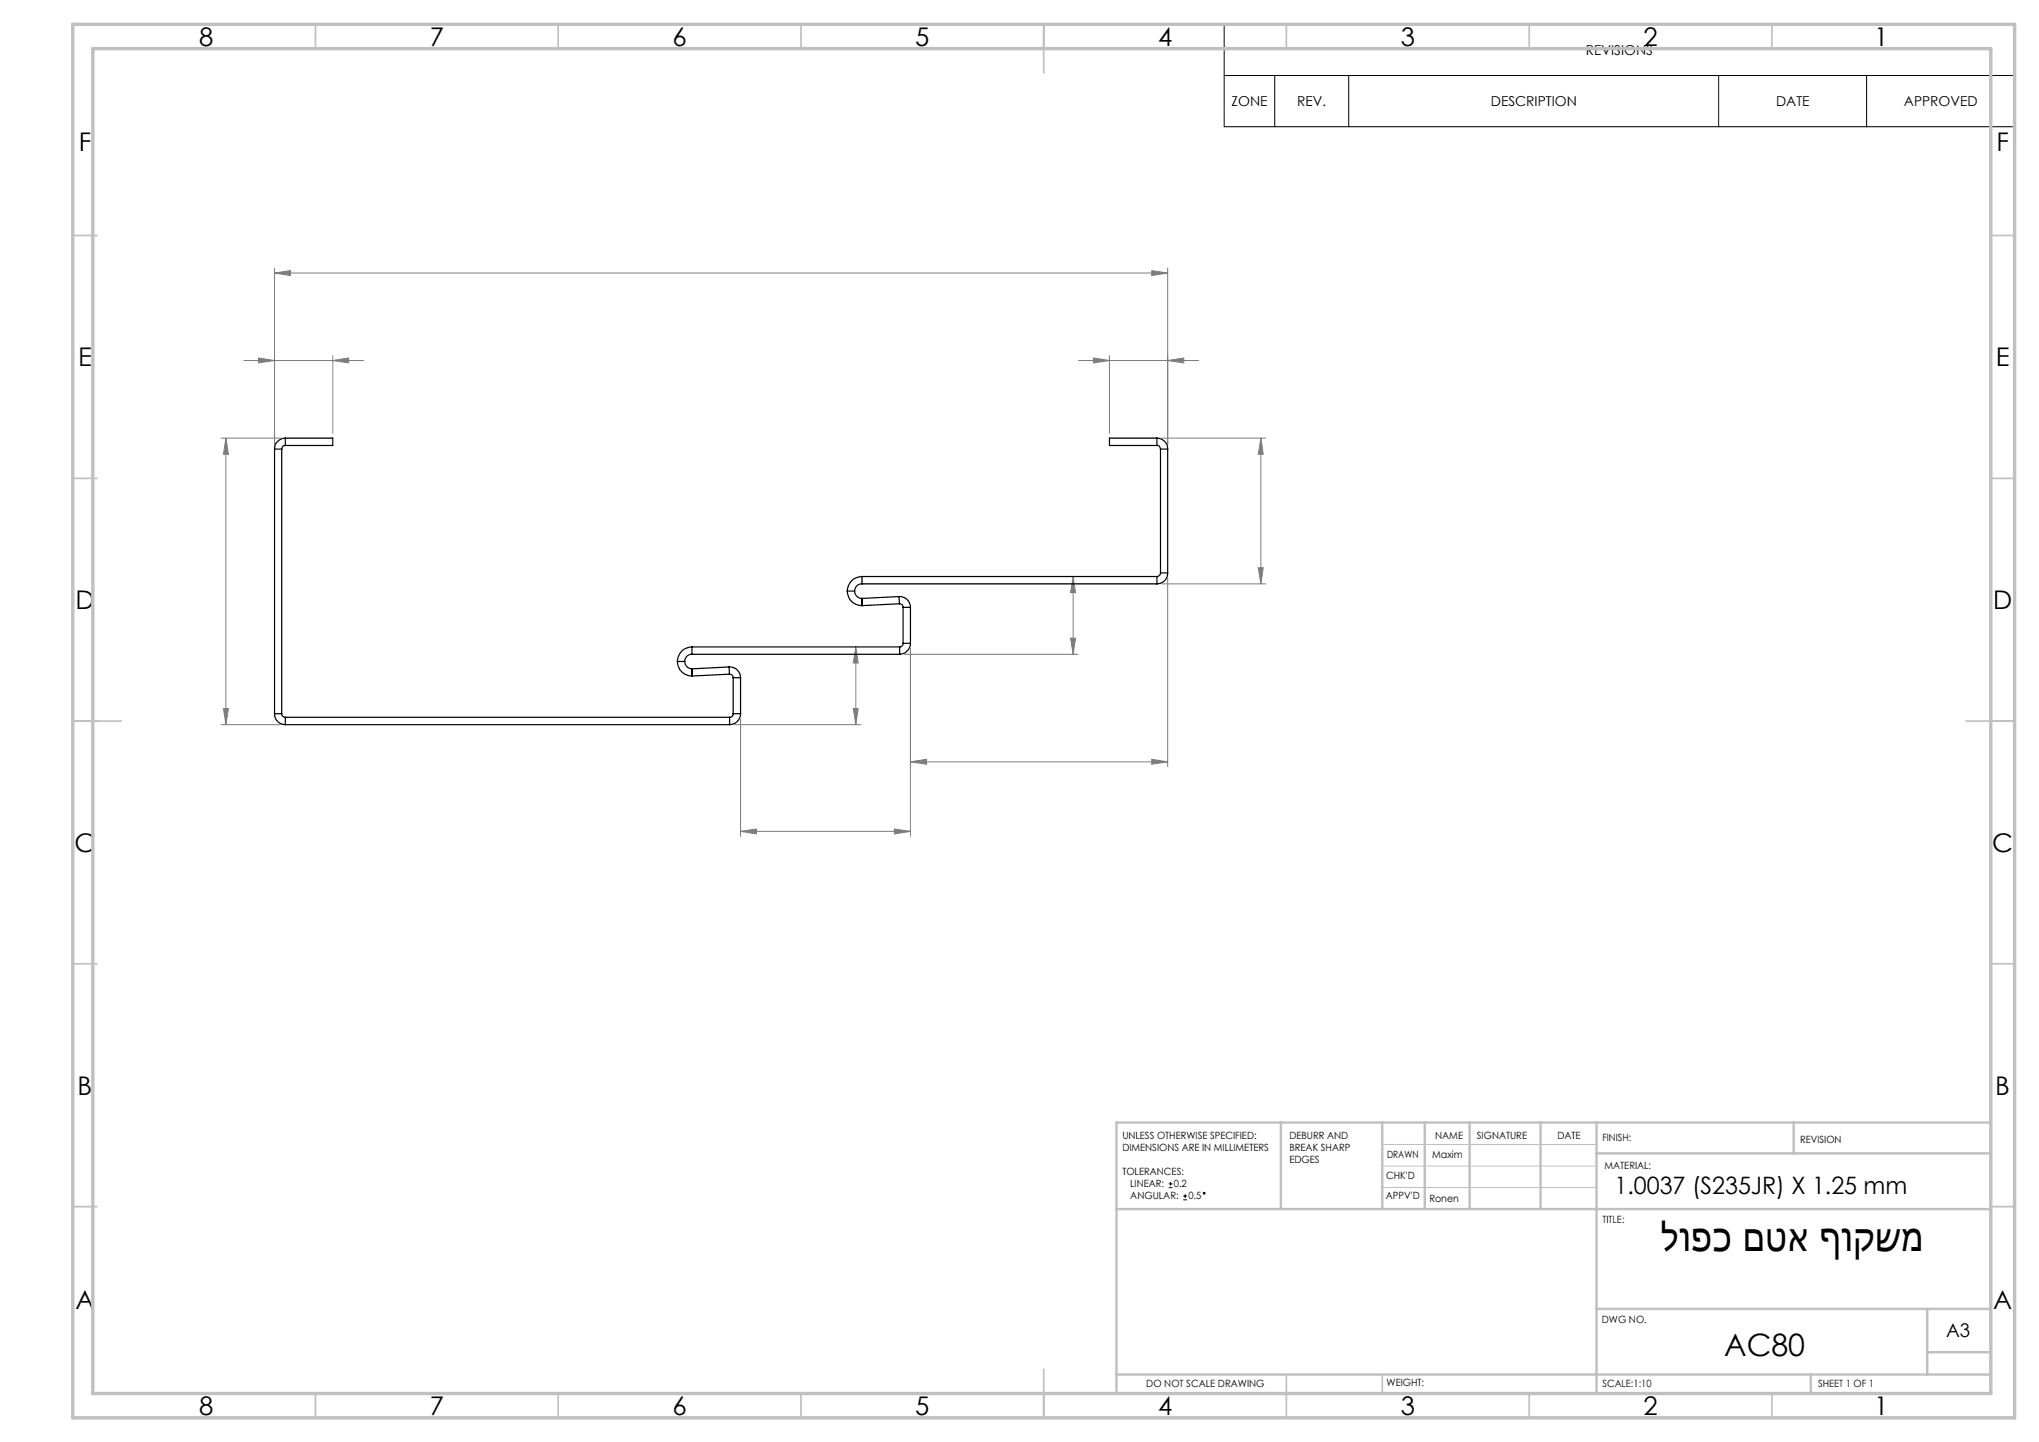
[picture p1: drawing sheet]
<svg xmlns="http://www.w3.org/2000/svg" width="420mm" height="297mm" viewBox="0 0 420 297" stroke-linecap="round" stroke-linejoin="round" font-family="sans-serif">
<g fill="none" stroke="#000" stroke-width=".21">
<path d="M252.2 5h162.8v21.1h-162.8zM252.2 15.6h162.8M262.6 15.6v10.5M277.8 15.6v10.5M354 15.6v10.5M384.5 15.6v10.5M240.7 244.6h.8M240.7 243.8h.8M241.1 243.4v.8M243.7 247.1h.8M243.7 246.3h.8M244.1 246v.7"/>
<circle cx="248.1" cy="245.8" r=".19"/>
</g>
<g fill="none" stroke="#808080" stroke-width=".21">
<path d="M56.6 56.2l3.2-.5v1.1zM56.6 55.2v36.3M56.6 56.2h183.9M237.2 55.7l3.3 .5-3.3 .6zM240.5 55.2v36.3M50.2 74.3h24.7M53.2 73.7l3.4 .6-3.4 .5zM68.5 74.3l3.3-.6v1.1zM68.5 73.2v16M222.2 74.3h24.7M225.2 73.7l3.3 .6-3.3 .5zM228.5 73.2v16"/>
<path d="M240.5 74.3l3.3-.6v1.1zM45.5 90.2h12.3M46.5 90.2l.6 3.4h-1.1zM46.5 90.2v59.1M239.3 90.2h21.4M259.7 90.2l.5 3.4h-1zM259.7 90.2v30.1M221.1 118.7v16.1M221.1 118.7l.4 3.4h-1zM240.5 119v38.9M259.2 116.9h1l-.5 3.4zM176.3 133.2l.5 3.4h-1z"/>
<path d="M176.3 133.2v16.1M186.3 134.8h35.7M187.5 133.5v38.8M220.5 131.4h1l-.4 3.4zM239.3 120.3h21.4M45.5 149.3h12.3M46 145.9h1.1l-.6 3.4zM151.3 149.3h26M152.5 148v24.3M175.8 145.9h1l-.5 3.4zM187.5 156.9l3.4-.5v1zM187.5 156.9h53"/>
<path d="M237.2 156.4l3.3 .5-3.3 .5zM152.5 171.2l3.3-.5v1.1zM152.5 171.2h35M184.2 170.7l3.3 .5-3.3 .6z"/>
</g>
<path d="M284.7 235.7h44.2M284.7 240.2h44.2M284.7 244.6h44.2" fill="none" stroke="#c0c0c0" stroke-width=".21"/>
<g fill="none" stroke="#c0c0c0" stroke-width=".35">
<path d="M65 5v5M115 5v5M165 5v5M215 5v10M265 5v5M315 5v5M365 5v5M15 48.5h5M410 48.5h5M15 98.5h5M410 98.5h5M15 148.5h10"/>
<path d="M405 148.5h10M15 198.5h5M410 198.5h5M15 248.5h5M410 248.5h5M65 287v5M115 287v5M165 287v5M215 282v10M265 283.1v8.9M284.7 283.1v3.9M315 287v5"/>
<path d="M365 287v5"/>
</g>
<g fill="none" stroke="#c0c0c0" stroke-width=".5">
<path d="M263.8 231.2v17.8M284.7 231.2v17.8M293.5 231.2v17.6M302.7 231.2v17.8M317.3 231.2v17.8M328.9 237.6h81.2M328.9 231.2v55.8M369.5 231.2v6.4M410.1 231.2h-180.1v55.8M230 249h180M328.9 269.6h81.2M397 269.6v13.5"/>
<path d="M397 278.5h13.1M230 283.1h180.1M373 283.1v3.9"/>
</g>
<path d="M15 5h400v287h-400zM19.1 10h391v277h-391z" fill="none" stroke="#c0c0c0" stroke-width=".7"/>
<g fill="#808080">
<path d="M53.2 73.7l3.4 .6-3.4 .5zM68.5 74.3l3.3-.6v1.1zM152.5 171.2l3.3-.5v1.1zM184.2 170.7l3.3 .5-3.3 .6zM187.5 156.9l3.4-.5v1zM237.2 156.4l3.3 .5-3.3 .5z"/>
<path d="M240.5 74.3l3.3-.6v1.1zM225.2 73.7l3.3 .6-3.3 .5zM237.2 55.7l3.3 .5-3.3 .6zM56.6 56.2l3.2-.5v1.1z"/>
<path d="M46 145.9h1.1l-.6 3.4zM46.5 90.2l.6 3.4h-1.1zM175.8 145.9h1l-.5 3.4zM176.3 133.2l.5 3.4h-1zM220.5 131.4h1l-.4 3.4zM221.1 118.7l.4 3.4h-1zM259.2 116.9h1l-.5 3.4zM259.7 90.2l.5 3.4h-1z"/>
</g>
<g fill="none" stroke="#000" stroke-width=".25">
<path d="M56.6 92.5h1.4M56.6 92.5v54.5M58 92.5v54.5M58.8 90.2a2.23 2.23 0 0 0-2.2 2.3M58.8 91.8a.72 .72 0 0 0-.8 .7M58.8 90.2h9.7v1.6h-9.7M58.8 90.2v1.6M238.3 90.2a2.23 2.23 0 0 1 2.2 2.3M238.3 91.8a.72 .72 0 0 1 .7 .7M238.3 90.2v1.6M238.3 90.2h-9.8v1.6h9.8M239 92.5h1.5"/>
<path d="M239 92.5v25.5M240.5 92.5v25.5M177.6 118.7a3 3 0 0 0-3.1 3M177.6 118.7v1.6M177.6 118.7h60.7M238.3 118.7v1.6M239 118a.72 .72 0 0 1-.7 .7M239 118h1.5M240.5 118a2.2 2.2 0 0 1-2.2 2.3M139.5 136.2h1.5M139.5 136.2a3 3 0 0 0 3 3M141 136.2a1.51 1.51 0 0 0 1.5 1.6"/>
<path d="M142.5 139.2h.1M142.5 134.8a1.45 1.45 0 0 0-1.5 1.4M142.5 133.2a3 3 0 0 0-3 3M142.5 137.8h.1M142.5 133.2v1.6M142.5 134.8h42.8M142.5 133.2h42.8M142.5 137.8v1.4M142.6 137.8v1.4M150.2 137.4a2.2 2.2 0 0 1 2.3 2.2M150.2 137.4v1.4M150.2 137.4l-7.6 .4"/>
<path d="M150.2 138.8a.78 .78 0 0 1 .8 .8M150.2 138.8l-7.6 .4M151 139.6h1.5M151 139.6v7.4M152.5 139.6v7.4M174.5 121.7h1.5M174.5 121.7a3 3 0 0 0 3 3M176 121.7a1.51 1.51 0 0 0 1.5 1.6M177.5 124.7h.1M177.5 123.3h.1M177.5 123.3v1.4M177.6 120.3a1.49 1.49 0 0 0-1.6 1.4"/>
<path d="M177.6 120.3h60.7M177.6 123.3v1.4M185.2 122.9a2.2 2.2 0 0 1 2.3 2.2M185.2 122.9l.1 1.5M185.2 122.9l-7.6 .4M185.3 124.4a.72 .72 0 0 1 .7 .7M185.3 124.4l-7.7 .3M185.3 133.2v1.6M186 132.5a.66 .66 0 0 1-.7 .7M186 125.1h1.5M186 132.5h1.5M186 125.1v7.4"/>
<path d="M187.5 132.5a2.29 2.29 0 0 1-2.2 2.3M187.5 125.1v7.4M56.6 147a2.2 2.2 0 0 0 2.2 2.3M56.6 147h1.4M58 147a.72 .72 0 0 0 .8 .7M58.8 147.7v1.6M58.8 149.3h91.5M58.8 147.7h91.5M150.3 147.7v1.6M151 147a.72 .72 0 0 1-.7 .7M151 147h1.5M152.5 147a2.29 2.29 0 0 1-2.2 2.3"/>
</g>
<text font-size="8.7" x="342.1" y="257.6">לופכ םטא ףוקשמ</text>
<text font-size="6.3" x="355.2" y="279.3">AC80</text>
<g font-size="5.3">
<text x="41" y="9.4">8</text>
<text x="88.5" y="9.4">7</text>
<text x="138.5" y="9.4">6</text>
<text x="188.5" y="9.4">5</text>
<text x="238.5" y="9.4">4</text>
<text x="288.5" y="9.4">3</text>
<text x="338.5" y="9.4">2</text>
<text x="386" y="9.4">1</text>
<text x="16.2" y="31.2">F</text>
<text x="411.2" y="31.2">F</text>
<text x="16.1" y="75.4">E</text>
<text x="411.1" y="75.4">E</text>
<text x="15.5" y="125.4">D</text>
<text x="410.5" y="125.4">D</text>
<text x="15.4" y="175.4">C</text>
<text x="410.4" y="175.4">C</text>
<text x="16" y="225.4">B</text>
<text x="411" y="225.4">B</text>
<text x="15.5" y="269.7">A</text>
<text x="410.5" y="269.7">A</text>
<text x="41" y="291.4">8</text>
<text x="88.5" y="291.4">7</text>
<text x="138.5" y="291.4">6</text>
<text x="188.5" y="291.4">5</text>
<text x="238.5" y="291.4">4</text>
<text x="288.5" y="291.4">3</text>
<text x="338.5" y="291.4">2</text>
<text x="386" y="291.4">1</text>
</g>
<text font-size="4.9" x="332.6" y="246">1.0037 (S235JR) X 1.25 mm</text>
<text font-size="3.9" x="400.9" y="275.5">A3</text>
<g font-size="2.8">
<text x="326.7" y="11.3">REVISIONS</text>
<text x="253.7" y="21.8">ZONE</text>
<text x="267.2" y="21.8">REV.</text>
<text x="307.1" y="21.8">DESCRIPTION</text>
<text x="365.8" y="21.8">DATE</text>
<text x="392.2" y="21.8">APPROVED</text>
</g>
<g font-size="2.1">
<text x="231.2" y="234.6">UNLESS OTHERWISE SPECIFIED:</text>
<text x="231.2" y="237">DIMENSIONS ARE IN MILLIMETERS</text>
<text x="265.6" y="234.6">DEBURR AND</text>
<text x="265.6" y="237.1">BREAK SHARP</text>
<text x="265.6" y="239.6">EDGES</text>
<text x="285.7" y="238.4">DRAWN</text>
<text x="295" y="238.4">Maxim</text>
<text x="295.6" y="234.5">NAME</text>
<text x="304.2" y="234.5">SIGNATURE</text>
<text x="320.8" y="234.5">DATE</text>
<text x="330.1" y="235">FINISH:</text>
<text x="370.8" y="235.4">REVISION</text>
<text x="231.2" y="242">TOLERANCES:</text>
<text x="232.8" y="244.5">LINEAR:</text>
<text x="241.8" y="244.6">0.2</text>
<text x="285.5" y="242.8">CHK'D</text>
<text x="330.5" y="240.8">MATERIAL:</text>
<text x="232.8" y="247">ANGULAR:</text>
<text x="244.8" y="247.1">0.5</text>
<text x="285.5" y="247.1">APPV'D</text>
<text x="294.4" y="247.5">Ronen</text>
<text x="330.1" y="251.9">TITLE:</text>
<text x="330" y="272.5">DWG NO.</text>
<text x="236.1" y="285.6">DO NOT SCALE DRAWING</text>
<text x="285.6" y="285.5">WEIGHT:</text>
<text x="330.1" y="285.6">SCALE:1:10</text>
<text x="374.5" y="285.6">SHEET 1 OF 1</text>
</g>
</svg>
